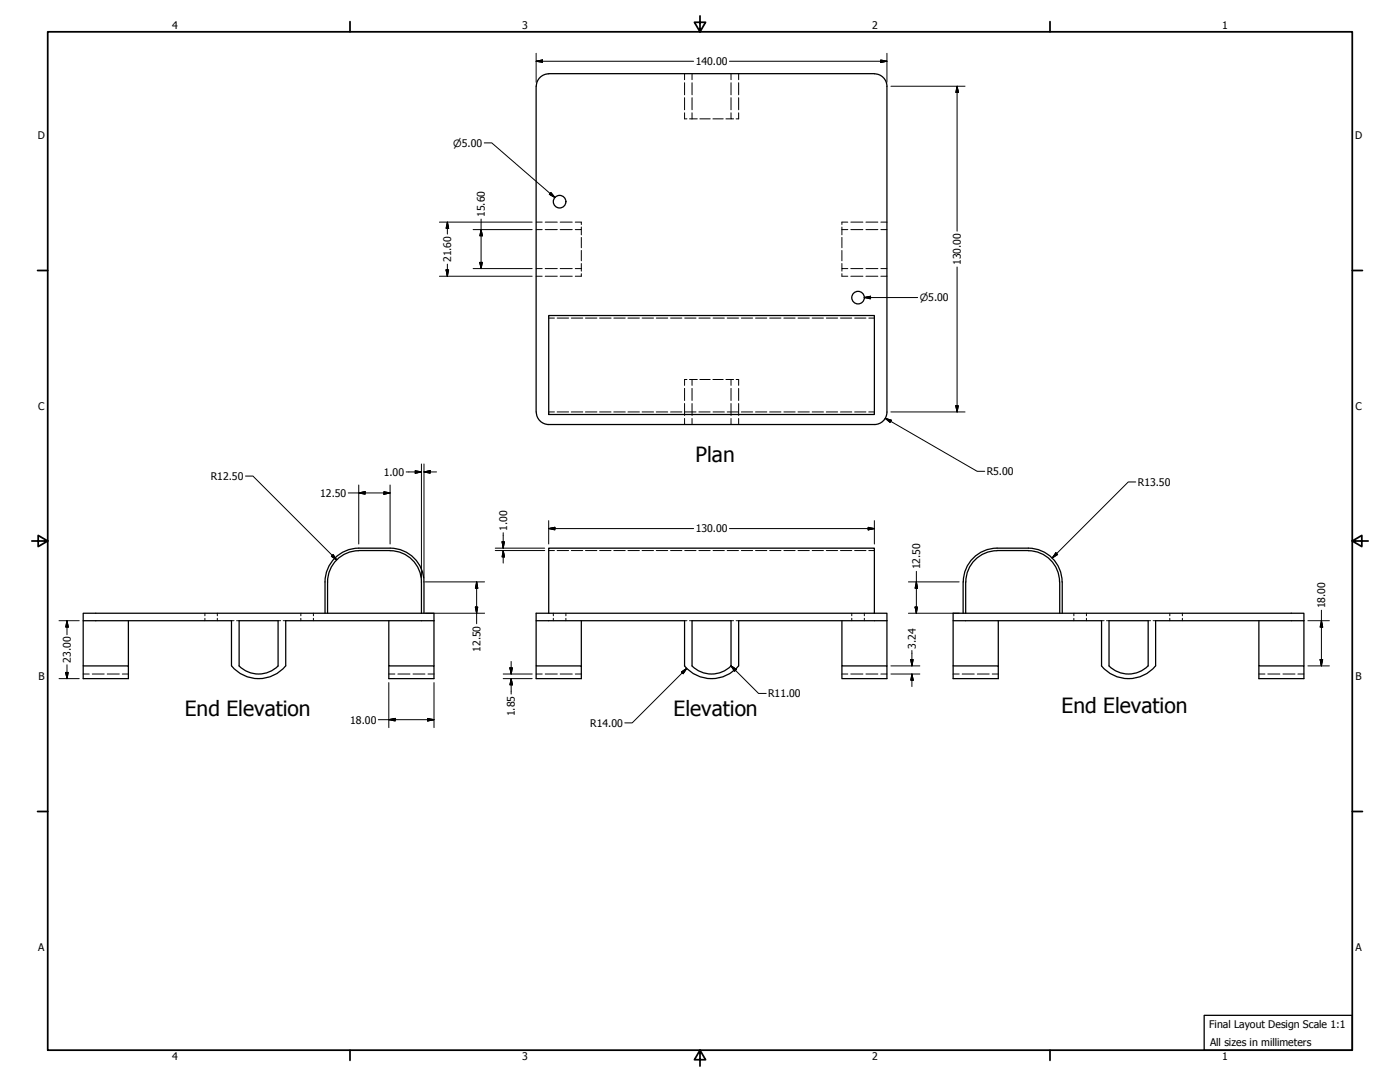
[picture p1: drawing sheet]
<svg xmlns="http://www.w3.org/2000/svg" width="559mm" height="432mm" viewBox="0 0 559 432" stroke-linecap="round" stroke-linejoin="round" font-family="sans-serif">
<!-- layer: Visible (ANSI) -->
<g fill="none" stroke="#000" stroke-width=".51">
<path d="M349 29.4l-130 .1a5 5 0 0 0-4.9 4.9l-.1 130a5.1 5.1 0 0 0 5 5h130M349 29.5a5 5 0 0 1 5 4.9v130a5 5 0 0 1-5 5M219 125.9h130v39.5h-130zM155.7 219.7l-12.5 .1a12.5 12.5 0 0 0-12.5 12.4v12.5M155.7 218.8h-12.5a13.5 13.5 0 0 0-13.5 13.4v12.5M155.7 218.8a13.5 13.5 0 0 1 13.5 13.5v12.4M155.7 219.8a12.5 12.5 0 0 1 12.5 12.5M168.2 232.2v12.5M422.9 232.3a12.6 12.6 0 0 0-12.4-12.6l-12.5 .1a12.5 12.5 0 0 0-12.5 12.4l-.1 12.5M423 232.2v12.5M423.9 232.3a13.5 13.5 0 0 0-13.5-13.5h-12.4a13.5 13.5 0 0 0-13.5 13.4l-.1 12.5M424 232.2v12.5"/>
<path d="M33.2 247.7v18h18v5.1h-18v-5.1M51.2 247.7v18M155.2 247.7v18h18v5.1h-18v-5.1M168.2 244.7h-135v3h59.2v18a14 14 0 0 0 21.6 0v-18h59.2M168.2 244.7h5v3M173.2 247.7v18M214 247.7v18h18v5.1h-18v-5.1M219 244.7v-25.9h130v25.9M232 247.7v18M276.2 247.7h15.6v18a11 11 0 0 1-15.6 0zM336 247.7v18h18v5.1h-18v-5.1M349 244.7h-135v3h59.2v18a14 14 0 0 0 21.6 0"/>
<path d="M349 244.7h5v3M354 247.7h-59.2v18M354 247.7v18M380.4 247.7v18h18.1v5.1h-18.1v-5.1M398.5 247.7v18M502.5 247.7v18h17.9v5.1h-17.9v-5.1M520.4 247.7v-3h-140v3h59.3l-.1 18a14 14 0 0 0 21.6 0M520.4 247.7h-59.1v18M520.4 247.7v18M111 265.7a11 11 0 0 1-15.6 0v-18h15.6v18M458.2 265.7a11 11 0 0 1-15.6 0l.1-18h15.6v18"/>
<circle cx="223.4" cy="80.5" r="2.51"/>
<circle cx="342.5" cy="118.8" r="2.51"/>
</g>
<!-- layer: Hidden (ANSI) -->
<g fill="none" stroke="#000" stroke-width=".4">
<path d="M273.2 29.4v2.4M273.2 33v4.8M273.2 39v4.8M276.2 29.4v2.4M276.2 33v4.8M276.2 39v4.8M291.8 29.4v2.4M291.8 33v4.8M291.8 39v4.8M294.8 29.4v2.4M294.8 33v4.8M294.8 39v4.8"/>
<path d="M273.2 45v2.4h1M275.2 47.4h3.1M276.2 45v2.4M279.3 47.4h4.2M284.5 47.4h4.2M289.8 47.4h2M291.8 45v2.4h1M294.8 45v2.4h-1M214 88.6h2.4M214 91.6h2.4M217.6 88.6h4.8M217.6 91.6h4.8"/>
<path d="M223.6 88.6h4.8M223.6 91.6h4.8M229.6 88.6h2.4v1M232 90.6v1h-2.4M232 91.6v2.1M232 94.7v4.2M232 99.9v4.2M336 91.6h2.4M336 90.6v3.1M336 94.7v4.2M336 99.9v4.2M338.4 88.6h-2.4v1"/>
<path d="M339.6 88.6h4.8M339.6 91.6h4.8M345.6 88.6h4.8M345.6 91.6h4.8M351.6 88.6h2.4M351.6 91.6h2.4M214 110.2h2.4M214 107.2h2.4M217.6 110.2h4.8M217.6 107.2h4.8M223.6 110.2h4.8M223.6 107.2h4.8"/>
<path d="M229.6 107.2h2.4M232 109.2v1h-2.4M232 105.2v3M336 109.2v1h2.4M336 105.2v2M338.4 107.2h-2.4v1M339.6 110.2h4.8M339.6 107.2h4.8M345.6 110.2h4.8M345.6 107.2h4.8M351.6 110.2h2.4M351.6 107.2h2.4"/>
<path d="M219 126.9h2.3M222.4 126.9h4.5M228 126.9h4.6M233.7 126.9h4.6M239.3 126.9h4.6M245 126.9h4.6M250.6 126.9h4.6M256.3 126.9h4.6M261.9 126.9h4.6M267.7 126.9h4.5M273.3 126.9h4.5M279 126.9h4.5"/>
<path d="M284.6 126.9h4.5M290.3 126.9h4.5M295.9 126.9h4.5M301.6 126.9h4.5M307.2 126.9h4.5M312.9 126.9h4.5M318.5 126.9h4.5M324.2 126.9h4.5M329.8 126.9h4.5M335.5 126.9h4.5M341.1 126.9h4.5M346.8 126.9h2.2"/>
<path d="M273.2 155v4.8M274.2 151.4h-1v2.4M275.2 151.4h1v2.4M276.2 151.4h2.1M276.2 155v4.8M279.3 151.4h4.2M284.5 151.4h4.2M289.8 151.4h3M291.8 151.4v2.4M291.8 155v4.8M293.8 151.4h1v2.4M294.8 155v4.8"/>
<path d="M219 164.4h2.3M222.4 164.4h4.5M228 164.4h4.6M233.7 164.4h4.6M239.3 164.4h4.6M245 164.4h4.6M250.6 164.4h4.6M256.3 164.4h4.6M261.9 164.4h4.6M267.7 164.4h4.5M273.2 161v4.8M273.2 167v2.4"/>
<path d="M273.3 164.4h4.5M276.2 161v4.8M276.2 167v2.4M279 164.4h4.5M284.6 164.4h4.5M290.3 164.4h4.5M291.8 161v4.8M291.8 167v2.4M294.8 161v4.8M294.8 167v2.4M295.9 164.4h4.5M301.6 164.4h4.5"/>
<path d="M307.2 164.4h4.5M312.9 164.4h4.5M318.5 164.4h4.5M324.2 164.4h4.5M329.8 164.4h4.5M335.5 164.4h4.5M341.1 164.4h4.5M346.8 164.4h2.2M219 219.7h2.3M222.4 219.7h4.5M228 219.7h4.6M233.7 219.7h4.6"/>
<path d="M239.3 219.7h4.6M245 219.7h4.6M250.6 219.7h4.6M256.3 219.7h4.6M261.9 219.7h4.6M267.7 219.7h4.5M273.3 219.7h4.5M279 219.7h4.5M284.6 219.7h4.5M290.3 219.7h4.5M295.9 219.7h4.5M301.6 219.7h4.5"/>
<path d="M307.2 219.7h4.5M312.9 219.7h4.5M318.5 219.7h4.5M324.2 219.7h4.5M329.8 219.7h4.5M335.5 219.7h4.5M341.1 219.7h4.5M346.8 219.7h2.2M81.8 244.7v1M81.8 246.8v.9M86.7 244.7v1M86.7 246.8v.9"/>
<path d="M92.4 247.7h1M94.4 247.7h1M111 247.7h1M113 247.7h1M120.1 244.7v1M120.1 246.8v.9M125.1 244.7v1M125.1 246.8v.9M220.9 244.7v1M220.9 246.8v.9M225.9 244.7v1M225.9 246.8v.9"/>
<path d="M273.2 247.7h1M275.2 247.7h1M291.8 247.7h1M293.8 247.7h1M340 244.7v1M340 246.8v.9M345 244.7v1M345 246.8v.9M428.6 244.7v1M428.6 246.8v.9M433.6 244.7v1M433.6 246.8v.9"/>
<path d="M439.7 247.7h1M441.6 247.7h1.1M458.3 247.7h.9M460.2 247.7h1.1M466.9 244.7v1M466.9 246.8v.9M471.9 244.7v1M471.9 246.8v.9M33.2 269h2.4M36.8 269h4.8M42.8 269h4.8M48.8 269h2.4"/>
<path d="M155.2 269h2.4M158.8 269h4.8M164.8 269h4.8M170.8 269h2.4M214 269h2.4M217.6 269h4.8M223.6 269h4.8M229.6 269h2.4M336 269h2.4M339.6 269h4.8M345.6 269h4.8M351.6 269h2.4"/>
<path d="M380.4 269h2.4M384 269h4.9M390.1 269h4.7M396 269h2.5M502.5 269h2.4M506 269h4.9M512.1 269h4.8M518 269h2.4"/>
</g>
<!-- layer: Border (ANSI) -->
<g fill="none" stroke="#000" stroke-width=".7">
<path d="M19 12.7h520.8v406.4h-520.8zM139.7 8.6v4.1M279.4 6.3v6.4l-2.2-3.8h4.4l-2.2 3.8M419.1 8.6v4.1M15 107.9h4M539.8 107.9h4M12.7 215.9h6.3l-3.8-2.2v4.4l3.8-2.2M539.8 215.9l3.8 2.2v-4.4l-3.8 2.2h6.3M15 323.8h4M539.8 323.8h4M139.7 419.1v4.1M279.4 419.1l2.2 3.8h-4.4l2.2-3.8v6.3"/>
<path d="M419.1 419.1v4.1"/>
</g>
<!-- layer: Title (ANSI) -->
<path d="M480.6 405.2h59.2v13.9h-59.2z" fill="none" stroke="#000" stroke-width=".51"/>
<!-- layer: Dimension (ANSI) -->
<g fill="none" stroke="#000" stroke-width=".4">
<path d="M214 24.4l2.5-.5v1zM214 24.4h62.9M214 21.3v11.5M291.1 24.4h62.9M351.5 23.9l2.5 .5-2.5 .5zM354 21.3v11.5M355.6 34.4h29.6M382 34.4l.5 2.5h-1zM382 34.4v57.9M193.3 57h3l25.2 21.8M219.9 76.8l1.6 2-2.2-1.3zM175.4 88.6h37"/>
<path d="M178.6 88.6l.5 2.5h-1zM178.6 88.6v4.8M188.8 91.6h23.6M192 91.6l.5 2.5h-1zM192 87.4v19.8M175.4 110.2h37M178.1 107.7h1l-.5 2.5zM178.6 105.4v4.8M188.8 107.2h23.6M191.5 104.7h1l-.5 2.5zM345 118.7l2.5-.5v1.1zM345 118.7h21.3"/>
<path d="M382 106.6v57.8M353.3 166.9l2.4 .8-.4 .9zM353.3 166.9l36.7 21.2h3.1M355.6 164.4h29.6M381.5 161.9h1l-.5 2.5zM98 190h3l33.4 33.4M139 196.7h16.7M143.2 196.7l2.5-.5v1zM143.2 193.5v23.6M153.2 196.2l2.5 .5-2.5 .5zM155.7 193.5v23.6M162.1 188.3h6.1"/>
<path d="M165.7 187.8l2.5 .5-2.5 .5zM168.2 185.2v45.4M169.2 188.3l2.5-.5v1zM169.2 188.3h5M169.2 185.2v45.4M453.3 192.3h-3l-30.3 30.4M197.7 218.8h19.7M197.7 219.7h19.7M200.4 216.2h1l-.5 2.6zM200.9 219.7l.5 2.5h-1zM200.9 212.6v6.2M200.9 219.7v5"/>
<path d="M219 210.9l2.5-.5v1.1zM219 210.9h57.9M219 207.8v9.3M291.1 210.9h57.9M346.5 210.4l2.5 .5-2.5 .6zM349 207.8v9.3M133 221.3l1.4 2.1-2.1-1.4zM169.8 232.2h23.6M190.2 232.2l.5 2.6h-1zM190.2 232.2v16.7M362.6 232.2h20.2M365.8 232.2l.4 2.6h-.9z"/>
<path d="M365.8 228v16.7M421.4 220.6l.7 .7-2.1 1.4zM23.6 247.7h8M26.7 247.7l.5 2.6h-1zM26.7 247.7v5.6M169.8 244.7h23.6M189.7 242.3h1l-.5 2.4zM362.6 244.7h20.2M364 259.6v6.1M365.3 242.3h.9l-.4 2.4zM522 247.7h8.6M527.4 247.7l.5 2.6h-1z"/>
<path d="M527.4 243.5v22.2M23.6 270.8h8M26.2 268.4h1l-.5 2.4zM26.7 265.3v5.5M155.2 272.4v18M173.2 272.4v18M200.9 270.8h11.5M200.9 269h11.5M203.5 266.5h1l-.5 2.5zM204 270.8l.5 2.5h-1zM204 264v5M204 270.8v6.2"/>
<path d="M272 268.2l2.1-1.5-1.4 2.2zM274.1 266.7l-21.8 21.8h-2.9M291.8 265.7l2.1 1.4-.7 .8zM291.8 265.7l11 11h3M355.6 265.7h11.6M355.6 269h11.6M363.5 263.2h1l-.5 2.5zM364 269l.5 2.5h-1zM364 269v5M522 265.7h8.6M526.9 263.2h1l-.5 2.5zM151 287.2h22.2"/>
<path d="M155.2 287.2l2.5-.5v1zM170.7 286.7l2.5 .5-2.5 .5z"/>
</g>
<g fill="#000" stroke="#000" stroke-width=".4">
<path d="M214 24.4l2.5-.5zM214 24.4l2.5-.5v1zM351.5 24.9l2.5-.5zM351.5 23.9l2.5 .5-2.5 .5zM382 34.4l.5 2.5zM382 34.4l.5 2.5h-1zM219.3 77.5l2.2 1.3zM219.9 76.8l1.6 2-2.2-1.3zM178.6 88.6l.5 2.5zM178.6 88.6l.5 2.5h-1zM192 91.6l.5 2.5zM192 91.6l.5 2.5h-1z"/>
<path d="M178.1 107.7l.5 2.5zM178.1 107.7h1l-.5 2.5zM191.5 104.7l.5 2.5zM191.5 104.7h1l-.5 2.5zM345 118.7l2.5-.5zM345 118.7l2.5-.5v1.1zM353.3 166.9l2.4 .8zM353.3 166.9l2.4 .8-.4 .9zM381.5 161.9l.5 2.5zM381.5 161.9h1l-.5 2.5zM143.2 196.7l2.5-.5zM143.2 196.7l2.5-.5v1z"/>
<path d="M153.2 197.2l2.5-.5zM153.2 196.2l2.5 .5-2.5 .5zM165.7 188.8l2.5-.5zM165.7 187.8l2.5 .5-2.5 .5zM169.2 188.3l2.5-.5zM169.2 188.3l2.5-.5v1zM200.4 216.2l.5 2.6zM200.4 216.2h1l-.5 2.6zM219 210.9l2.5-.5zM219 210.9l2.5-.5v1.1zM346.5 211.5l2.5-.6zM346.5 210.4l2.5 .5-2.5 .6z"/>
<path d="M132.3 222l2.1 1.4zM133 221.3l1.4 2.1-2.1-1.4zM190.2 232.2l.5 2.6zM190.2 232.2l.5 2.6h-1zM200.9 219.7l.5 2.5zM200.9 219.7l.5 2.5h-1zM365.8 232.2l.4 2.6zM365.8 232.2l.4 2.6h-.9zM421.4 220.6l-1.4 2.1zM421.4 220.6l.7 .7-2.1 1.4zM26.7 247.7l.5 2.6zM26.7 247.7l.5 2.6h-1z"/>
<path d="M189.7 242.3l.5 2.4zM189.7 242.3h1l-.5 2.4zM365.3 242.3l.5 2.4zM365.3 242.3h.9l-.4 2.4zM527.4 247.7l.5 2.6zM527.4 247.7l.5 2.6h-1zM26.2 268.4l.5 2.4zM26.2 268.4h1l-.5 2.4zM203.5 266.5l.5 2.5zM203.5 266.5h1l-.5 2.5zM204 270.8l.5 2.5zM204 270.8l.5 2.5h-1z"/>
<path d="M274.1 266.7l-1.4 2.2zM272 268.2l2.1-1.5-1.4 2.2zM291.8 265.7l2.1 1.4zM291.8 265.7l2.1 1.4-.7 .8zM363.5 263.2l.5 2.5zM363.5 263.2h1l-.5 2.5zM364 269l.5 2.5zM364 269l.5 2.5h-1zM526.9 263.2l.5 2.5zM526.9 263.2h1l-.5 2.5zM155.2 287.2l2.5-.5zM155.2 287.2l2.5-.5v1z"/>
<path d="M170.7 287.7l2.5-.5zM170.7 286.7l2.5 .5-2.5 .5z"/>
</g>
<g font-size="8.4">
<text x="277.6" y="184.5">Plan</text>
<text x="73.8" y="285.7">End Elevation</text>
<text x="268.9" y="285.9">Elevation</text>
<text x="423.7" y="284.7">End Elevation</text>
</g>
<g font-size="4.2">
<text x="68.7" y="11.7">4</text>
<text x="208.4" y="11.7">3</text>
<text x="348.1" y="11.7">2</text>
<text x="487.8" y="11.7">1</text>
<text x="277.7" y="26">140.00</text>
<text x="15.1" y="55.5">D</text>
<text x="540.9" y="55.5">D</text>
<text x="193.5" y="86.6" transform="rotate(-90 193.5 86.6)">15.60</text>
<text x="180.1" y="104.6" transform="rotate(-90 180.1 104.6)">21.60</text>
<text x="383.5" y="105.8" transform="rotate(-90 383.5 105.8)">130.00</text>
<text x="15.2" y="163.4">C</text>
<text x="541" y="163.4">C</text>
<text x="84.1" y="191.5">R12.50</text>
<text x="153.2" y="189.9">1.00</text>
<text x="393.8" y="189.6">R5.00</text>
<text x="454.2" y="193.9">R13.50</text>
<text x="127.8" y="198.2">12.50</text>
<text x="202.4" y="211.8" transform="rotate(-90 202.4 211.8)">1.00</text>
<text x="277.7" y="212.5">130.00</text>
<text x="367.3" y="227.2" transform="rotate(-90 367.3 227.2)">12.50</text>
<text x="529" y="242.8" transform="rotate(-90 529 242.8)">18.00</text>
<text x="191.8" y="260.2" transform="rotate(-90 191.8 260.2)">12.50</text>
<text x="365.5" y="258.8" transform="rotate(-90 365.5 258.8)">3.24</text>
<text x="28.3" y="264.5" transform="rotate(-90 28.3 264.5)">23.00</text>
<text x="15.3" y="271.4">B</text>
<text x="541.1" y="271.4">B</text>
<text x="306.6" y="278.3">R11.00</text>
<text x="205.5" y="285.9" transform="rotate(-90 205.5 285.9)">1.85</text>
<text x="139.8" y="288.7">18.00</text>
<text x="235.6" y="290">R14.00</text>
<text x="15.2" y="379.3">A</text>
<text x="541" y="379.3">A</text>
<text x="482.6" y="410.4">Final Layout Design Scale 1:1</text>
<text x="483" y="417.3">All sizes in millimeters</text>
<text x="68.7" y="423.2">4</text>
<text x="208.4" y="423.2">3</text>
<text x="348.1" y="423.2">2</text>
<text x="487.8" y="423.2">1</text>
</g>
<g font-size="4">
<text x="180.9" y="58.5">⌀5.00</text>
<text x="367.1" y="120.2">⌀5.00</text>
</g>
</svg>
